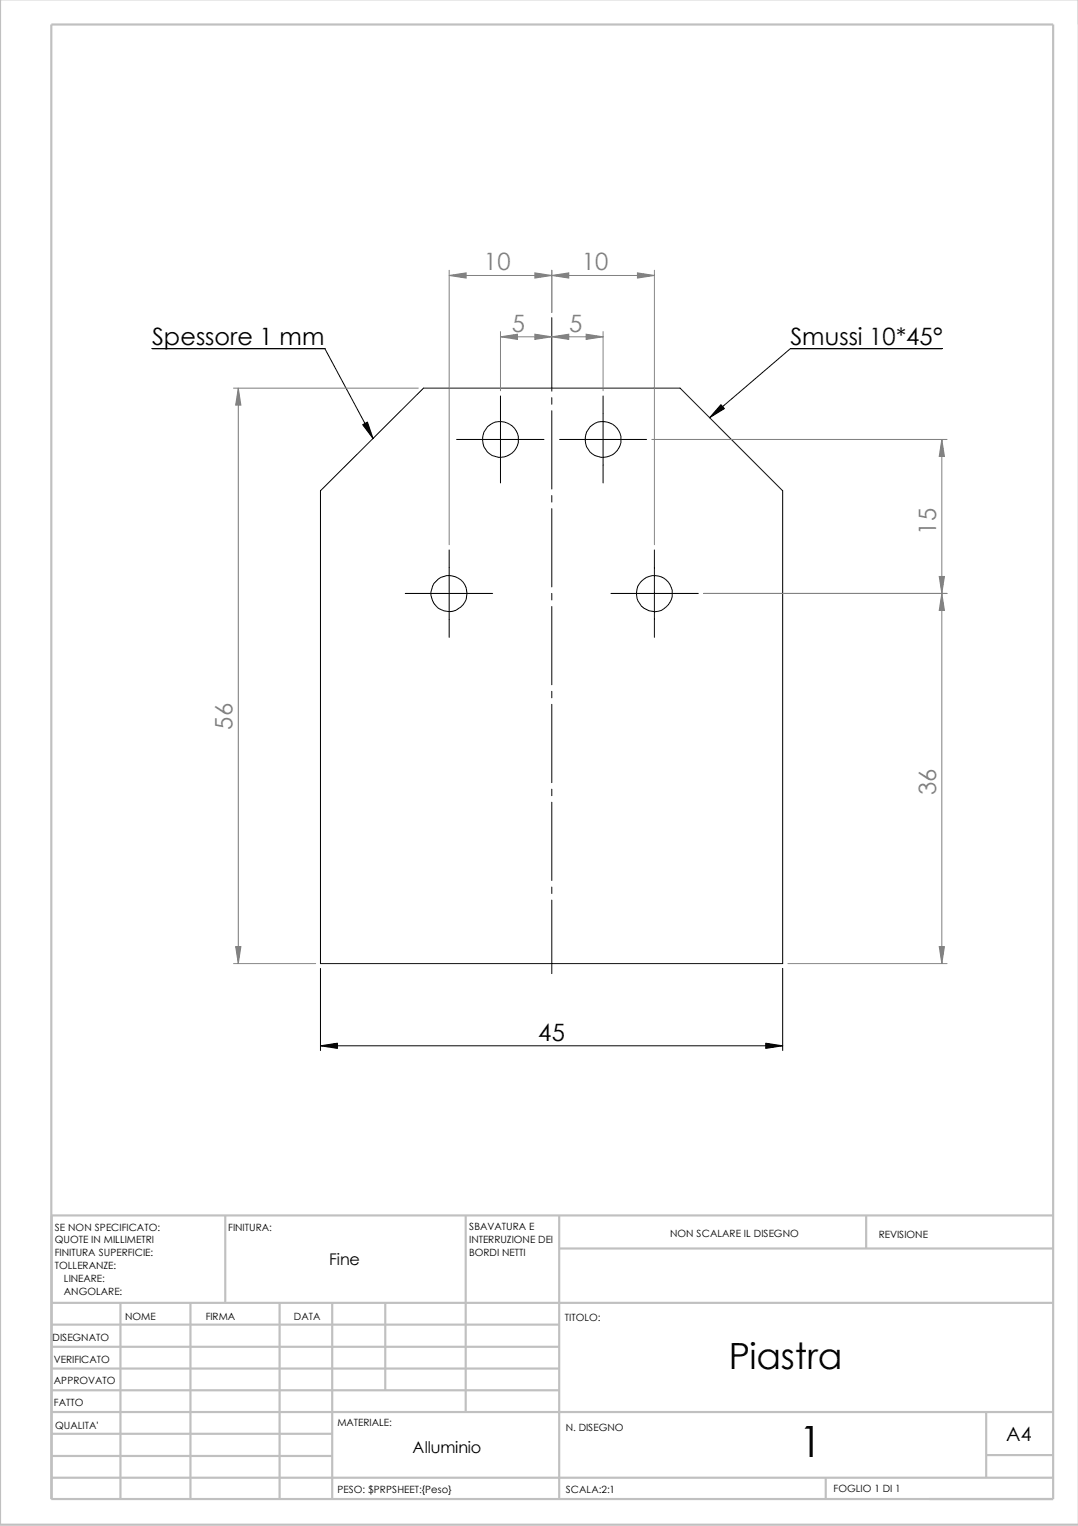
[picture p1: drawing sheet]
<svg xmlns="http://www.w3.org/2000/svg" width="210mm" height="297mm" viewBox="0 0 210 297" stroke-linecap="round" stroke-linejoin="round" font-family="sans-serif">
<g fill="none" stroke="#c0c0c0" stroke-width=".42">
<path d="M0 0v296.8h210M10 4.8h195.1v287h-195.1zM43.9 236.6v17M90.7 236.6v38.3M108.9 236.6v55.3M168.7 236.5v6.4M205.1 236.6h-195v55.3M10.1 253.6h195M10.1 257.8h98.8M23.5 253.6v38.2M37.1 253.6v38.3M54.4 253.6v38.3"/>
<path d="M64.7 253.6v38.3M75 253.6v17M108.9 243h96.2M10.1 262.2h98.8M10.1 266.4h98.8M10.1 270.6h98.8M10.1 274.9h195M10.1 279.1h54.6M192 274.8v12.8M10.1 287.6h195M10.1 283.4h54.6M160.8 287.6v4.2"/>
<path d="M192 283.2h13.1"/>
</g>
<g fill="none" stroke="#000" stroke-width=".19">
<path d="M29.6 67.8h33.6l9.4 17.6M97.5 77.1v16.9M107.4 61.8v14.3M107.4 77.4v1.3M107.4 80v15.2M117.4 77.1v16.9M183.5 67.8h-29.6l-15.7 13.5M62.4 95.5l20.1-19.9h49.9l20 19.9v92.1h-90zM88.9 85.5h17M107.4 96.5v1.2M107.4 99v15.2M109 85.5h16.9"/>
<path d="M78.9 115.5h17M87.5 107v17.1M107.4 115.5v1.3M107.4 118.1v15.2M119 115.5h17M127.4 107v17.1M107.4 134.6v1.2M107.4 137.1v15.2M107.4 153.6v1.3M107.4 156.2v15.2M107.4 172.7v1.2M107.4 175.2v14.3"/>
<path d="M62.4 188.5v16M152.4 188.5v16M62.4 203.6h90"/>
<circle cx="97.4" cy="85.5" r="3.5"/>
<circle cx="117.4" cy="85.5" r="3.5"/>
<circle cx="87.4" cy="115.5" r="3.5"/>
<circle cx="127.4" cy="115.5" r="3.5"/>
</g>
<g fill="none" stroke="#808080" stroke-width=".19">
<path d="M87.5 53.6h39.9M87.5 52.6v53.4M107.4 52.6v8.2M127.4 52.6v53.4M45.5 75.6h35.9M46.4 75.6v112M97.5 65.6h19.9M97.5 64.5v11.6M117.4 64.5v11.6M126.9 85.5h57.5M183.4 85.5v102.1M137 115.5h47.4"/>
<path d="M45.5 187.6h16M153.4 187.6h31"/>
</g>
<g fill="#808080" stroke="#808080" stroke-width=".19">
<path d="M104.1 53.1l3.3 .5-3.3 .5z"/>
<path d="M87.5 53.6l3.3-.5v1z"/>
<path d="M46.4 75.6l.5 3.3h-1z"/>
<path d="M45.9 184.3h1l-.5 3.3z"/>
<path d="M182.9 184.3h1l-.5 3.3z"/>
<path d="M183.4 115.5l.5 3.3h-1z"/>
<path d="M182.9 112.2h1l-.5 3.3z"/>
<path d="M183.4 85.5l.5 3.3h-1z"/>
<path d="M97.5 65.6l3.3-.5v1z"/>
<path d="M104.1 65.1l3.3 .5-3.3 .5z"/>
<path d="M114.1 65.1l3.3 .5-3.3 .5z"/>
<path d="M107.4 65.6l3.3-.5v1z"/>
<path d="M124.1 53.1l3.3 .5-3.3 .5z"/>
<path d="M107.4 53.6l3.3-.5v1z"/>
</g>
<path d="M70.6 82.7l.9-.5 1.1 3.2zM140.4 78.8l.7 .7-2.9 1.8zM62.4 203.6l3.3-.5v1zM149.1 203.1l3.3 .5-3.3 .5z" fill="#000" stroke="#000" stroke-width=".19"/>
<text font-size="8.4" x="155.5" y="283.7">1</text>
<text font-size="7" x="141.9" y="266.6">Piastra</text>
<g font-size="4.7" fill="#808080">
<text x="94.2" y="52.6">10</text>
<text x="113.3" y="52.6">10</text>
<text x="99.7" y="64.5">5</text>
<text x="110.8" y="64.5">5</text>
<text x="182.3" y="104.1" transform="rotate(-90 182.3 104.1)">15</text>
<text x="45.3" y="142" transform="rotate(-90 45.3 142)">56</text>
<text x="182.3" y="154.8" transform="rotate(-90 182.3 154.8)">36</text>
</g>
<g font-size="4.7">
<text x="29.6" y="67.2">Spessore 1 mm</text>
<text x="153.9" y="67.2">Smussi 10*45°</text>
<text x="104.8" y="202.6">45</text>
</g>
<text font-size="3.8" x="195.9" y="280.4">A4</text>
<g font-size="3.1">
<text x="64.1" y="246.3">Fine</text>
<text x="80.3" y="282.8">Alluminio</text>
</g>
<g font-size="1.9">
<text x="10.7" y="239.6">SE NON SPECIFICATO:</text>
<text x="44.4" y="239.6">FINITURA:</text>
<text x="91.4" y="239.5">SBAVATURA E</text>
<text x="10.7" y="242">QUOTE IN MILLIMETRI</text>
<text x="10.7" y="244.5">FINITURA SUPERFICIE:</text>
<text x="91.4" y="244.5">BORDI NETTI</text>
<text x="91.4" y="241.9">INTERRUZIONE DEI</text>
<text x="130.5" y="240.8">NON SCALARE IL DISEGNO</text>
<text x="171.1" y="241.1">REVISIONE</text>
<text x="10.7" y="247.1">TOLLERANZE:</text>
<text x="12.4" y="249.5">LINEARE:</text>
<text x="12.4" y="252.1">ANGOLARE:</text>
<text x="24.4" y="257">NOME</text>
<text x="40" y="256.9">FIRMA</text>
<text x="57.2" y="256.9">DATA</text>
<text x="110" y="257.2">TITOLO:</text>
<text x="10.2" y="261.1">DISEGNATO</text>
<text x="10.5" y="265.3">VERIFICATO</text>
<text x="10.5" y="269.4">APPROVATO</text>
<text x="10.5" y="273.8">FATTO</text>
<text x="10.8" y="278.1">QUALITA'</text>
<text x="65.7" y="277.5">MATERIALE:</text>
<text x="110.2" y="278.6">N. DISEGNO</text>
<text x="65.7" y="290.5">PESO: $PRPSHEET:{Peso}</text>
<text x="110.2" y="290.6">SCALA:2:1</text>
<text x="162.3" y="290.4">FOGLIO 1 DI 1</text>
</g>
</svg>
